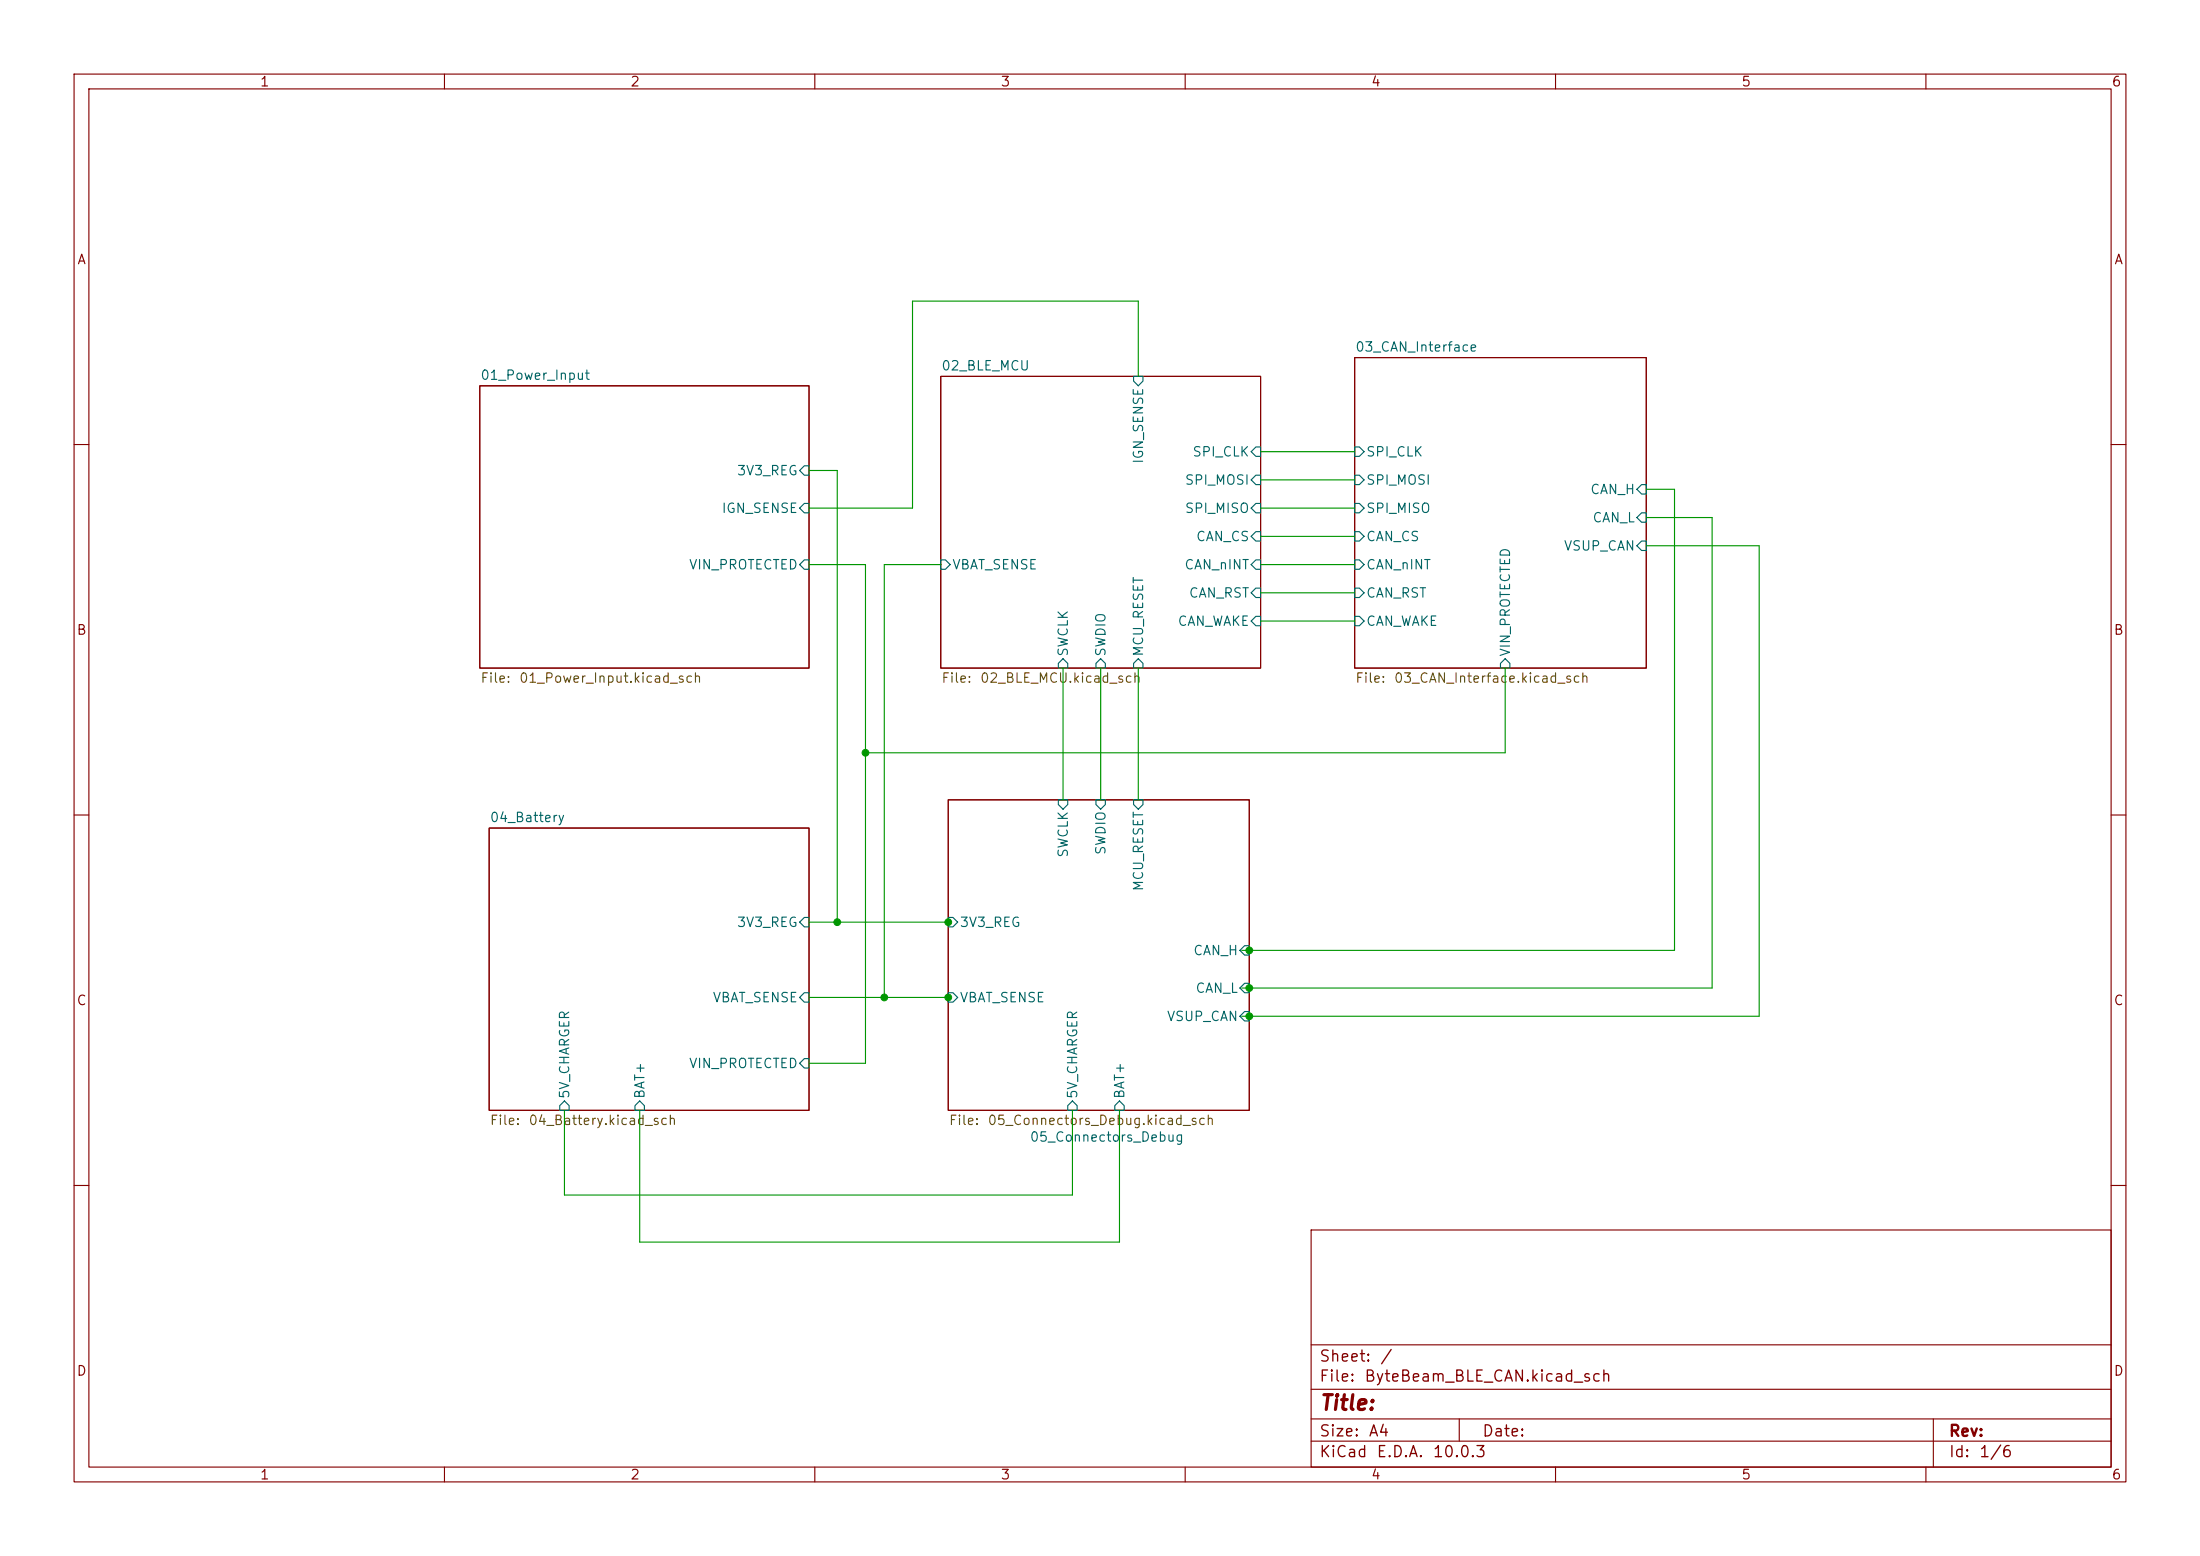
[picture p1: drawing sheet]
(kicad_sch
 (version 20260306)
 (generator "eeschema")
 (generator_version "10.0")
 (paper "A4")
 (lib_symbols)
 (junction
  (at 168.656 128.27)
  (diameter 0)
  (color 0 0 0 0))
 (junction
  (at 168.656 137.16)
  (diameter 0)
  (color 0 0 0 0))
 (junction
  (at 113.03 124.46)
  (diameter 0)
  (color 0 0 0 0))
 (junction
  (at 116.84 101.6)
  (diameter 0)
  (color 0 0 0 0))
 (junction
  (at 128.016 134.62)
  (diameter 0)
  (color 0 0 0 0))
 (junction
  (at 168.656 133.35)
  (diameter 0)
  (color 0 0 0 0))
 (junction
  (at 119.38 134.62)
  (diameter 0)
  (color 0 0 0 0))
 (junction
  (at 128.016 124.46)
  (diameter 0)
  (color 0 0 0 0))
 (wire
  (pts (xy 128.016 124.46) (xy 128.27 124.46))
  (stroke (width 0) (type default)))
 (wire
  (pts (xy 109.22 76.2) (xy 116.84 76.2))
  (stroke (width 0) (type default)))
 (wire
  (pts (xy 237.49 73.66) (xy 237.49 137.16))
  (stroke (width 0) (type default)))
 (wire
  (pts (xy 231.14 69.85) (xy 222.25 69.85))
  (stroke (width 0) (type default)))
 (wire
  (pts (xy 116.84 76.2) (xy 116.84 101.6))
  (stroke (width 0) (type default)))
 (wire
  (pts (xy 170.18 64.77) (xy 182.88 64.77))
  (stroke (width 0) (type default)))
 (wire
  (pts (xy 153.67 90.17) (xy 153.67 107.95))
  (stroke (width 0) (type default)))
 (wire
  (pts (xy 168.656 133.35) (xy 231.14 133.35))
  (stroke (width 0) (type default)))
 (wire
  (pts (xy 113.03 124.46) (xy 128.016 124.46))
  (stroke (width 0) (type default)))
 (wire
  (pts (xy 109.22 134.62) (xy 119.38 134.62))
  (stroke (width 0) (type default)))
 (wire
  (pts (xy 168.656 137.16) (xy 237.49 137.16))
  (stroke (width 0) (type default)))
 (wire
  (pts (xy 144.78 149.86) (xy 144.78 161.29))
  (stroke (width 0) (type default)))
 (wire
  (pts (xy 170.18 68.58) (xy 182.88 68.58))
  (stroke (width 0) (type default)))
 (wire
  (pts (xy 119.38 134.62) (xy 128.016 134.62))
  (stroke (width 0) (type default)))
 (wire
  (pts (xy 144.78 161.29) (xy 76.2 161.29))
  (stroke (width 0) (type default)))
 (wire
  (pts (xy 86.36 167.64) (xy 151.13 167.64))
  (stroke (width 0) (type default)))
 (wire
  (pts (xy 123.19 68.58) (xy 123.19 40.64))
  (stroke (width 0) (type default)))
 (wire
  (pts (xy 151.13 149.86) (xy 151.13 167.64))
  (stroke (width 0) (type default)))
 (wire
  (pts (xy 167.64 133.35) (xy 168.656 133.35))
  (stroke (width 0) (type default)))
 (wire
  (pts (xy 123.19 40.64) (xy 153.67 40.64))
  (stroke (width 0) (type default)))
 (wire
  (pts (xy 222.25 73.66) (xy 237.49 73.66))
  (stroke (width 0) (type default)))
 (wire
  (pts (xy 231.14 133.35) (xy 231.14 69.85))
  (stroke (width 0) (type default)))
 (wire
  (pts (xy 116.84 101.6) (xy 203.2 101.6))
  (stroke (width 0) (type default)))
 (wire
  (pts (xy 170.18 80.01) (xy 182.88 80.01))
  (stroke (width 0) (type default)))
 (wire
  (pts (xy 167.64 137.16) (xy 168.656 137.16))
  (stroke (width 0) (type default)))
 (wire
  (pts (xy 116.84 143.51) (xy 109.22 143.51))
  (stroke (width 0) (type default)))
 (wire
  (pts (xy 226.06 66.04) (xy 226.06 128.27))
  (stroke (width 0) (type default)))
 (wire
  (pts (xy 128.016 134.62) (xy 128.27 134.62))
  (stroke (width 0) (type default)))
 (wire
  (pts (xy 143.51 90.17) (xy 143.51 107.95))
  (stroke (width 0) (type default)))
 (wire
  (pts (xy 148.59 90.17) (xy 148.59 107.95))
  (stroke (width 0) (type default)))
 (wire
  (pts (xy 119.38 76.2) (xy 119.38 134.62))
  (stroke (width 0) (type default)))
 (wire
  (pts (xy 109.22 124.46) (xy 113.03 124.46))
  (stroke (width 0) (type default)))
 (wire
  (pts (xy 153.67 40.64) (xy 153.67 50.8))
  (stroke (width 0) (type default)))
 (wire
  (pts (xy 170.18 72.39) (xy 182.88 72.39))
  (stroke (width 0) (type default)))
 (wire
  (pts (xy 170.18 83.82) (xy 182.88 83.82))
  (stroke (width 0) (type default)))
 (wire
  (pts (xy 109.22 68.58) (xy 123.19 68.58))
  (stroke (width 0) (type default)))
 (wire
  (pts (xy 109.22 63.5) (xy 113.03 63.5))
  (stroke (width 0) (type default)))
 (wire
  (pts (xy 113.03 63.5) (xy 113.03 124.46))
  (stroke (width 0) (type default)))
 (wire
  (pts (xy 222.25 66.04) (xy 226.06 66.04))
  (stroke (width 0) (type default)))
 (wire
  (pts (xy 76.2 149.86) (xy 76.2 161.29))
  (stroke (width 0) (type default)))
 (wire
  (pts (xy 168.656 128.27) (xy 226.06 128.27))
  (stroke (width 0) (type default)))
 (wire
  (pts (xy 86.36 149.86) (xy 86.36 167.64))
  (stroke (width 0) (type default)))
 (wire
  (pts (xy 119.38 76.2) (xy 127 76.2))
  (stroke (width 0) (type default)))
 (wire
  (pts (xy 167.64 128.27) (xy 168.656 128.27))
  (stroke (width 0) (type default)))
 (wire
  (pts (xy 203.2 90.17) (xy 203.2 101.6))
  (stroke (width 0) (type default)))
 (wire
  (pts (xy 170.18 60.96) (xy 182.88 60.96))
  (stroke (width 0) (type default)))
 (wire
  (pts (xy 116.84 101.6) (xy 116.84 143.51))
  (stroke (width 0) (type default)))
 (wire
  (pts (xy 170.18 76.2) (xy 182.88 76.2))
  (stroke (width 0) (type default)))
 (sheet
  (at 127 50.8)
  (size 43.18 39.37)
  (exclude_from_sim no)
  (in_bom yes)
  (on_board yes)
  (dnp no)
  (fields_autoplaced yes)
  (stroke (width 0.1524) (type solid))
  (fill (color 0 0 0 0))
  (property "Sheetname" "02_BLE_MCU" (at 127 50.0884 0) (show_name no) (do_not_autoplace no) (effects (font (size 1.27 1.27)) (justify left bottom)))
  (property "Sheetfile" "02_BLE_MCU.kicad_sch" (at 127 90.7546 0) (show_name no) (do_not_autoplace no) (effects (font (size 1.27 1.27)) (justify left top)))
  (pin "CAN_nINT" input (at 170.18 76.2 0) (effects (font (size 1.27 1.27)) (justify right)))
  (pin "CAN_RST" input (at 170.18 80.01 0) (effects (font (size 1.27 1.27)) (justify right)))
  (pin "CAN_WAKE" input (at 170.18 83.82 0) (effects (font (size 1.27 1.27)) (justify right)))
  (pin "IGN_SENSE" input (at 153.67 50.8 90) (effects (font (size 1.27 1.27)) (justify right)))
  (pin "MCU_RESET" input (at 153.67 90.17 270) (effects (font (size 1.27 1.27)) (justify left)))
  (pin "SPI_CLK" input (at 170.18 60.96 0) (effects (font (size 1.27 1.27)) (justify right)))
  (pin "SPI_MISO" input (at 170.18 68.58 0) (effects (font (size 1.27 1.27)) (justify right)))
  (pin "SPI_MOSI" input (at 170.18 64.77 0) (effects (font (size 1.27 1.27)) (justify right)))
  (pin "SWCLK" input (at 143.51 90.17 270) (effects (font (size 1.27 1.27)) (justify left)))
  (pin "SWDIO" input (at 148.59 90.17 270) (effects (font (size 1.27 1.27)) (justify left)))
  (pin "VBAT_SENSE" input (at 127 76.2 180) (effects (font (size 1.27 1.27)) (justify left)))
  (pin "CAN_CS" input (at 170.18 72.39 0) (effects (font (size 1.27 1.27)) (justify right))))
 (sheet
  (at 128.016 107.95)
  (size 40.64 41.91)
  (exclude_from_sim no)
  (in_bom yes)
  (on_board yes)
  (dnp no)
  (stroke (width 0.1524) (type solid))
  (fill (color 0 0 0 0))
  (property "Sheetname" "05_Connectors_Debug" (at 138.938 154.178 0) (show_name no) (do_not_autoplace no) (effects (font (size 1.27 1.27)) (justify left bottom)))
  (property "Sheetfile" "05_Connectors_Debug.kicad_sch" (at 128.016 150.4446 0) (show_name no) (do_not_autoplace no) (effects (font (size 1.27 1.27)) (justify left top)))
  (pin "MCU_RESET" input (at 153.67 107.95 90) (effects (font (size 1.27 1.27)) (justify right)))
  (pin "SWCLK" input (at 143.51 107.95 90) (effects (font (size 1.27 1.27)) (justify right)))
  (pin "SWDIO" input (at 148.59 107.95 90) (effects (font (size 1.27 1.27)) (justify right)))
  (pin "5V_CHARGER" input (at 144.78 149.86 270) (effects (font (size 1.27 1.27)) (justify left)))
  (pin "BAT+" input (at 151.13 149.86 270) (effects (font (size 1.27 1.27)) (justify left)))
  (pin "3V3_REG" input (at 128.016 124.46 180) (effects (font (size 1.27 1.27)) (justify left)))
  (pin "CAN_H" input (at 168.656 128.27 0) (effects (font (size 1.27 1.27)) (justify right)))
  (pin "CAN_L" input (at 168.656 133.35 0) (effects (font (size 1.27 1.27)) (justify right)))
  (pin "VBAT_SENSE" input (at 128.016 134.62 180) (effects (font (size 1.27 1.27)) (justify left)))
  (pin "VSUP_CAN" input (at 168.656 137.16 0) (effects (font (size 1.27 1.27)) (justify right))))
 (sheet
  (at 182.88 48.26)
  (size 39.37 41.91)
  (exclude_from_sim no)
  (in_bom yes)
  (on_board yes)
  (dnp no)
  (fields_autoplaced yes)
  (stroke (width 0.1524) (type solid))
  (fill (color 0 0 0 0))
  (property "Sheetname" "03_CAN_Interface" (at 182.88 47.5484 0) (show_name no) (do_not_autoplace no) (effects (font (size 1.27 1.27)) (justify left bottom)))
  (property "Sheetfile" "03_CAN_Interface.kicad_sch" (at 182.88 90.7546 0) (show_name no) (do_not_autoplace no) (effects (font (size 1.27 1.27)) (justify left top)))
  (pin "CAN_CS" input (at 182.88 72.39 180) (effects (font (size 1.27 1.27)) (justify left)))
  (pin "CAN_nINT" input (at 182.88 76.2 180) (effects (font (size 1.27 1.27)) (justify left)))
  (pin "CAN_RST" input (at 182.88 80.01 180) (effects (font (size 1.27 1.27)) (justify left)))
  (pin "CAN_WAKE" input (at 182.88 83.82 180) (effects (font (size 1.27 1.27)) (justify left)))
  (pin "SPI_CLK" input (at 182.88 60.96 180) (effects (font (size 1.27 1.27)) (justify left)))
  (pin "SPI_MISO" input (at 182.88 68.58 180) (effects (font (size 1.27 1.27)) (justify left)))
  (pin "SPI_MOSI" input (at 182.88 64.77 180) (effects (font (size 1.27 1.27)) (justify left)))
  (pin "VIN_PROTECTED" input (at 203.2 90.17 270) (effects (font (size 1.27 1.27)) (justify left)))
  (pin "CAN_H" input (at 222.25 66.04 0) (effects (font (size 1.27 1.27)) (justify right)))
  (pin "CAN_L" input (at 222.25 69.85 0) (effects (font (size 1.27 1.27)) (justify right)))
  (pin "VSUP_CAN" input (at 222.25 73.66 0) (effects (font (size 1.27 1.27)) (justify right))))
 (sheet
  (at 66.04 111.76)
  (size 43.18 38.1)
  (exclude_from_sim no)
  (in_bom yes)
  (on_board yes)
  (dnp no)
  (fields_autoplaced yes)
  (stroke (width 0.1524) (type solid))
  (fill (color 0 0 0 0))
  (property "Sheetname" "04_Battery" (at 66.04 111.0484 0) (show_name no) (do_not_autoplace no) (effects (font (size 1.27 1.27)) (justify left bottom)))
  (property "Sheetfile" "04_Battery.kicad_sch" (at 66.04 150.4446 0) (show_name no) (do_not_autoplace no) (effects (font (size 1.27 1.27)) (justify left top)))
  (pin "3V3_REG" input (at 109.22 124.46 0) (effects (font (size 1.27 1.27)) (justify right)))
  (pin "VBAT_SENSE" input (at 109.22 134.62 0) (effects (font (size 1.27 1.27)) (justify right)))
  (pin "VIN_PROTECTED" input (at 109.22 143.51 0) (effects (font (size 1.27 1.27)) (justify right)))
  (pin "5V_CHARGER" input (at 76.2 149.86 270) (effects (font (size 1.27 1.27)) (justify left)))
  (pin "BAT+" input (at 86.36 149.86 270) (effects (font (size 1.27 1.27)) (justify left))))
 (sheet
  (at 64.77 52.07)
  (size 44.45 38.1)
  (exclude_from_sim no)
  (in_bom yes)
  (on_board yes)
  (dnp no)
  (fields_autoplaced yes)
  (stroke (width 0.1524) (type solid))
  (fill (color 0 0 0 0))
  (property "Sheetname" "01_Power_Input" (at 64.77 51.3584 0) (show_name no) (do_not_autoplace no) (effects (font (size 1.27 1.27)) (justify left bottom)))
  (property "Sheetfile" "01_Power_Input.kicad_sch" (at 64.77 90.7546 0) (show_name no) (do_not_autoplace no) (effects (font (size 1.27 1.27)) (justify left top)))
  (pin "3V3_REG" input (at 109.22 63.5 0) (effects (font (size 1.27 1.27)) (justify right)))
  (pin "IGN_SENSE" input (at 109.22 68.58 0) (effects (font (size 1.27 1.27)) (justify right)))
  (pin "VIN_PROTECTED" input (at 109.22 76.2 0) (effects (font (size 1.27 1.27)) (justify right))))
 (sheet_instances
  (path ""
   (page "1")))
 (embedded_fonts no))
